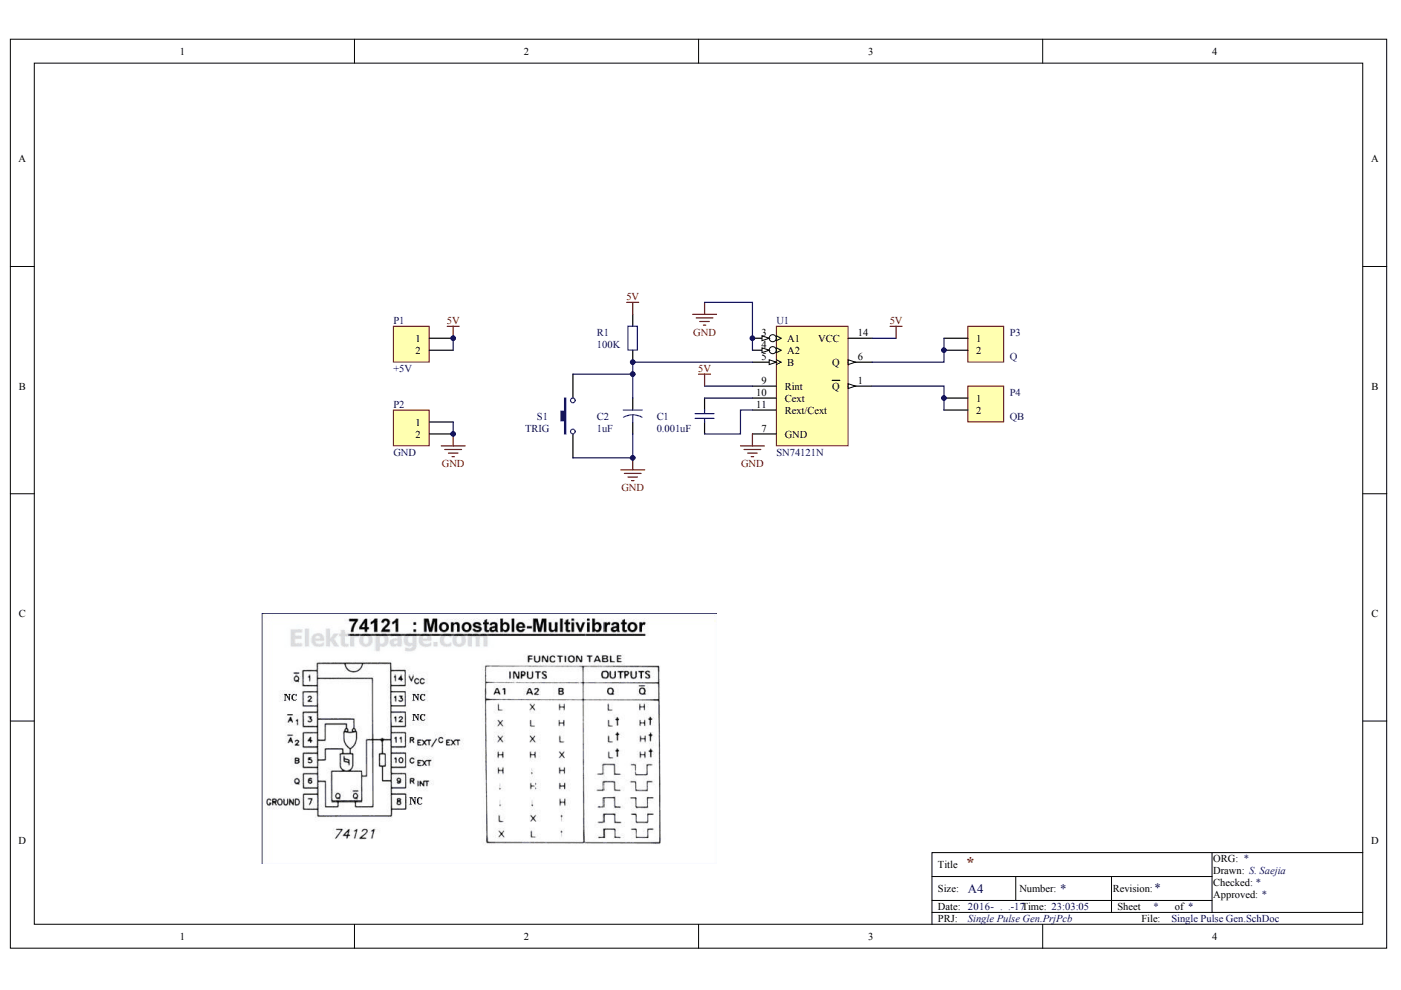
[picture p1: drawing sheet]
# Altium project Single Pulse Gen.PrjPcb
1 sheet, 9 parts. Net scope: global (net labels, ports and power ports of the same name join across sheets).
Board file: Single Pulse Gen.PcbDoc

## Sheet Single Pulse Gen.SchDoc
size A4; DrawnBy: S. Saejia; Address1: L3, 12a Rodborough Rd; Address2: Frenchs Forest; Address3: NSW; Address4: Australia 2086

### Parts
C1  0.001uF  [RAD-0.1]
C2  1uF  [CAPPR2-5X11]
P1  +5V  [HDR1X2]
P2  GND  [HDR1X2]
P3  Q  [HDR1X2]
P4  QB  [HDR1X2]
R1  100K  [AXIAL-0.4]
S1  TRIG  [RESET SW]
U1  SN74121N  [N014]

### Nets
5V: P1.1 P1.2 R1.2 U1.9(Rint) U1.14(VCC)
GND: C2.2 P2.1 P2.2 S1.1 U1.3(A1) U1.4(A2) U1.7(GND)
NetC1_1: C1.1 U1.11(Rext/Cext)
NetC1_2: C1.2 U1.10(Cext)
NetC2_1: C2.1 R1.1 S1.2 U1.5(B)
NetP3_1: P3.1 P3.2 U1.6(Q)
NetP4_1: P4.1 P4.2 U1.1(~{Q})
